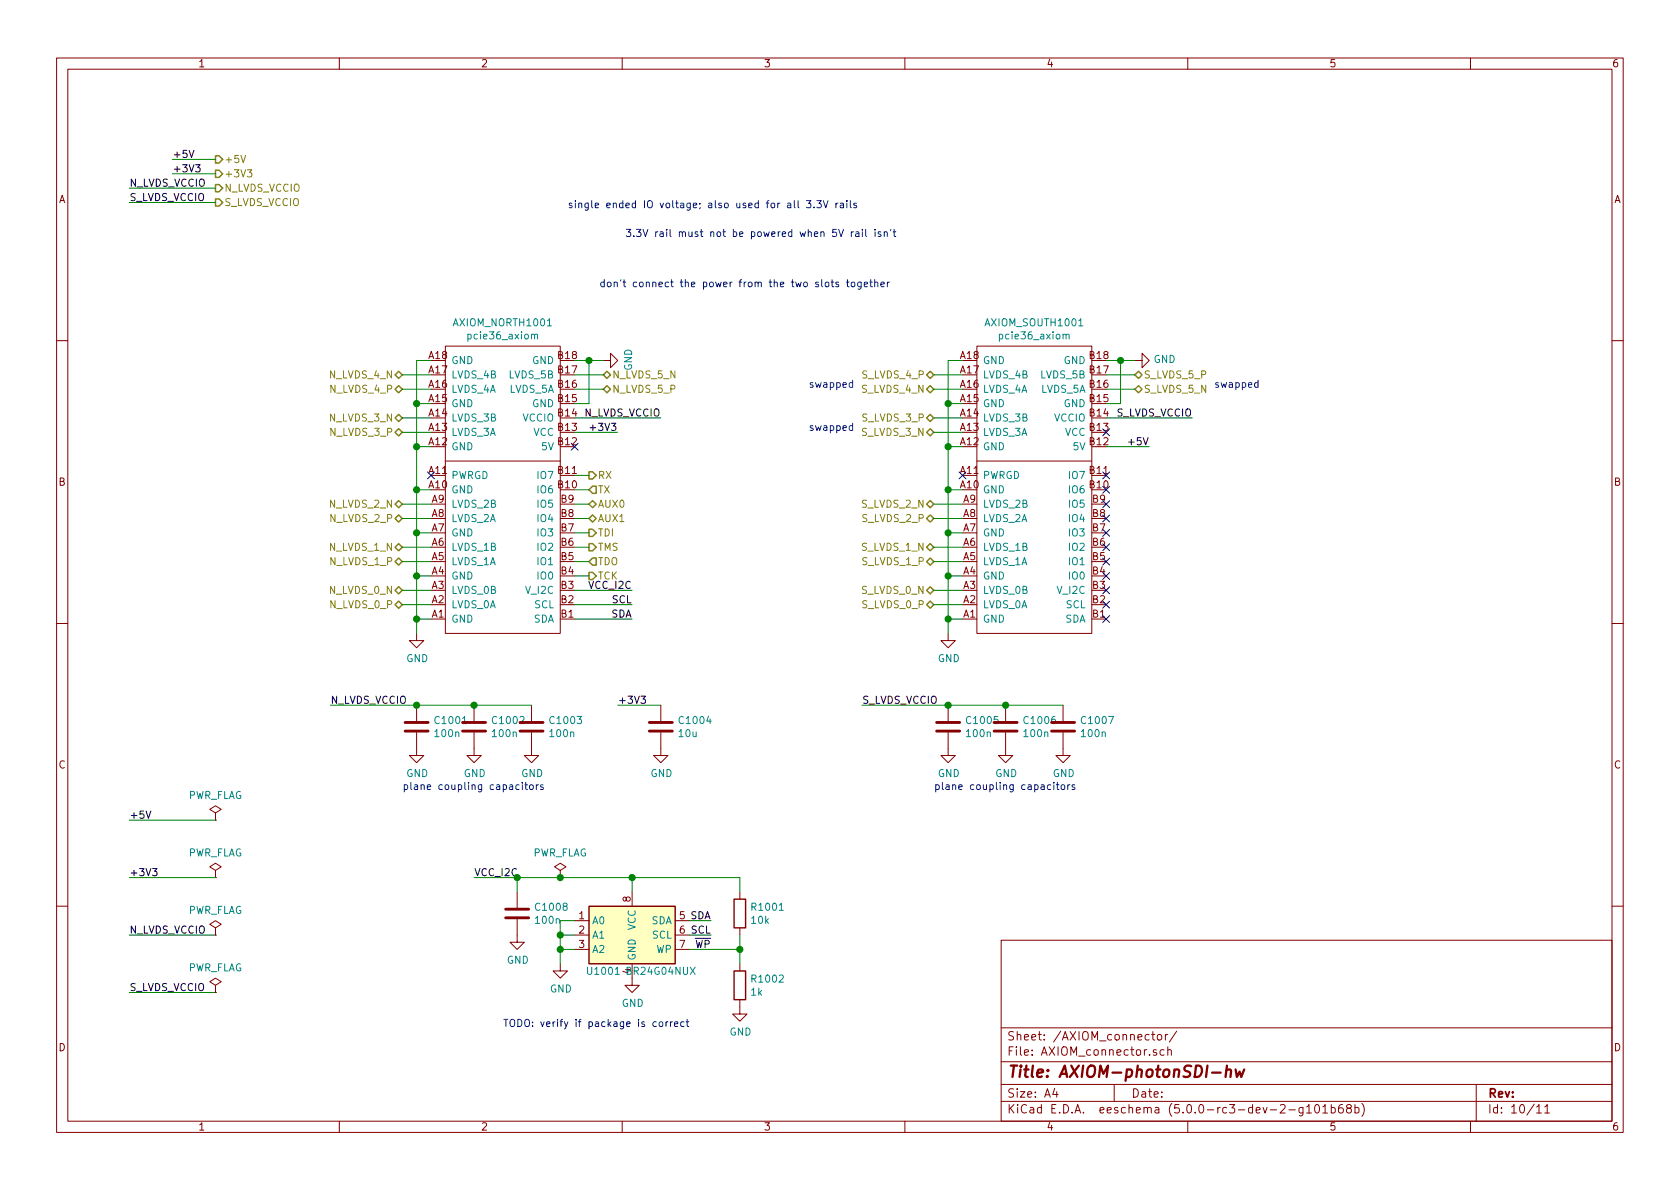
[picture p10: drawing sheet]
EESchema Schematic File Version 4
LIBS:AXIOM-photonSDI-hw-cache
EELAYER 26 0
EELAYER END
$Descr A4 11693 8268
encoding utf-8
Sheet 10 11
Title "AXIOM-photonSDI-hw"
Date ""
Rev ""
Comp ""
Comment1 ""
Comment2 ""
Comment3 ""
Comment4 ""
$EndDescr
$Comp
L Connector_apertus:pcie36_axiom AXIOM_SOUTH1001
U 1 1
P 7200 3400
F 0 "AXIOM_SOUTH1001" H 7200 4565 50  0000 C CNN
F 1 "pcie36_axiom" H 7200 4474 50  0000 C CNN
F 2 "Connector_PCBEdge:apertus_AXIOM_high-speed-connector" H 7200 3600 50  0001 C CNN
F 3 "" H 7200 3600 50  0001 C CNN
	1    7200 3400
	1    0    0    -1  
$EndComp
$Comp
L Connector_apertus:pcie36_axiom AXIOM_NORTH1001
U 1 1
P 3500 3400
F 0 "AXIOM_NORTH1001" H 3500 4565 50  0000 C CNN
F 1 "pcie36_axiom" H 3500 4474 50  0000 C CNN
F 2 "Connector_PCBEdge:apertus_AXIOM_high-speed-connector" H 3500 3600 50  0001 C CNN
F 3 "" H 3500 3600 50  0001 C CNN
	1    3500 3400
	1    0    0    -1  
$EndComp
NoConn ~ 6700 3300
NoConn ~ 3000 3300
$Comp
L power:GND #PWR01003
U 1 1
P 2900 4400
F 0 "#PWR01003" H 2900 4150 50  0001 C CNN
F 1 "GND" H 2905 4227 50  0000 C CNN
F 2 "" H 2900 4400 50  0001 C CNN
F 3 "" H 2900 4400 50  0001 C CNN
	1    2900 4400
	1    0    0    -1  
$EndComp
$Comp
L power:GND #PWR01001
U 1 1
P 4200 2500
F 0 "#PWR01001" H 4200 2250 50  0001 C CNN
F 1 "GND" H 4205 2327 50  0000 C CNN
F 2 "" H 4200 2500 50  0001 C CNN
F 3 "" H 4200 2500 50  0001 C CNN
	1    4200 2500
	0    -1   -1   0   
$EndComp
Wire Wire Line
	4000 2500 4100 2500
Wire Wire Line
	4100 2500 4100 2800
Wire Wire Line
	4000 2800 4100 2800
Wire Wire Line
	3000 2500 2900 2500
Wire Wire Line
	2900 2500 2900 2800
Wire Wire Line
	3000 2800 2900 2800
Connection ~ 2900 2800
Wire Wire Line
	2900 2800 2900 3100
Wire Wire Line
	3000 3100 2900 3100
Connection ~ 2900 3100
Wire Wire Line
	2900 3100 2900 3400
Wire Wire Line
	3000 3400 2900 3400
Connection ~ 2900 3400
Wire Wire Line
	2900 3400 2900 3700
Wire Wire Line
	3000 3700 2900 3700
Connection ~ 2900 3700
Wire Wire Line
	2900 3700 2900 4000
Wire Wire Line
	3000 4000 2900 4000
Connection ~ 2900 4000
Wire Wire Line
	2900 4000 2900 4300
Wire Wire Line
	3000 4300 2900 4300
Connection ~ 2900 4300
Wire Wire Line
	2900 4300 2900 4400
$Comp
L power:GND #PWR01004
U 1 1
P 6600 4400
F 0 "#PWR01004" H 6600 4150 50  0001 C CNN
F 1 "GND" H 6605 4227 50  0000 C CNN
F 2 "" H 6600 4400 50  0001 C CNN
F 3 "" H 6600 4400 50  0001 C CNN
	1    6600 4400
	1    0    0    -1  
$EndComp
$Comp
L power:GND #PWR01002
U 1 1
P 7900 2500
F 0 "#PWR01002" H 7900 2250 50  0001 C CNN
F 1 "GND" V 7905 2372 50  0000 R CNN
F 2 "" H 7900 2500 50  0001 C CNN
F 3 "" H 7900 2500 50  0001 C CNN
	1    7900 2500
	0    -1   -1   0   
$EndComp
Wire Wire Line
	6700 2500 6600 2500
Wire Wire Line
	6600 2500 6600 2800
Wire Wire Line
	6700 2800 6600 2800
Connection ~ 6600 2800
Wire Wire Line
	6600 2800 6600 3100
Wire Wire Line
	6700 3100 6600 3100
Connection ~ 6600 3100
Wire Wire Line
	6600 3100 6600 3400
Wire Wire Line
	6700 3400 6600 3400
Connection ~ 6600 3400
Wire Wire Line
	6600 3400 6600 3700
Wire Wire Line
	6700 3700 6600 3700
Connection ~ 6600 3700
Wire Wire Line
	6600 3700 6600 4000
Wire Wire Line
	6700 4000 6600 4000
Connection ~ 6600 4000
Wire Wire Line
	6600 4000 6600 4300
Wire Wire Line
	6700 4300 6600 4300
Connection ~ 6600 4300
Wire Wire Line
	6600 4300 6600 4400
Wire Wire Line
	7700 2500 7800 2500
Wire Wire Line
	7800 2500 7800 2800
Wire Wire Line
	7700 2800 7800 2800
NoConn ~ 7700 4300
NoConn ~ 7700 4200
NoConn ~ 7700 4100
Wire Wire Line
	4400 4300 4000 4300
Wire Wire Line
	4400 4200 4000 4200
Wire Wire Line
	4400 4100 4000 4100
Text Label 4400 4100 2    50   ~ 0
VCC_I2C
Text Label 4400 4200 2    50   ~ 0
SCL
Text Label 4400 4300 2    50   ~ 0
SDA
$Comp
L Memory_EEPROM:24LC04 U1001
U 1 1
P 4400 6500
F 0 "U1001" H 4200 6250 50  0000 C CNN
F 1 "BR24G04NUX" H 4600 6250 50  0000 C CNN
F 2 "Package_DFN_QFN:DFN-8-1EP_3x2mm_P0.5mm_EP1.36x1.46mm" H 4400 6500 50  0001 C CNN
F 3 "" H 4400 6500 50  0001 C CNN
	1    4400 6500
	1    0    0    -1  
$EndComp
$Comp
L power:GND #PWR01014
U 1 1
P 4400 6800
F 0 "#PWR01014" H 4400 6550 50  0001 C CNN
F 1 "GND" H 4405 6627 50  0000 C CNN
F 2 "" H 4400 6800 50  0001 C CNN
F 3 "" H 4400 6800 50  0001 C CNN
	1    4400 6800
	1    0    0    -1  
$EndComp
$Comp
L power:GND #PWR01013
U 1 1
P 3900 6700
F 0 "#PWR01013" H 3900 6450 50  0001 C CNN
F 1 "GND" H 3905 6527 50  0000 C CNN
F 2 "" H 3900 6700 50  0001 C CNN
F 3 "" H 3900 6700 50  0001 C CNN
	1    3900 6700
	1    0    0    -1  
$EndComp
Wire Wire Line
	4000 6400 3900 6400
Wire Wire Line
	3900 6400 3900 6500
Wire Wire Line
	4000 6500 3900 6500
Connection ~ 3900 6500
Wire Wire Line
	3900 6500 3900 6600
Wire Wire Line
	4000 6600 3900 6600
Connection ~ 3900 6600
Wire Wire Line
	3900 6600 3900 6700
$Comp
L Device:C C1008
U 1 1
P 3600 6350
F 0 "C1008" H 3715 6396 50  0000 L CNN
F 1 "100n" H 3715 6305 50  0000 L CNN
F 2 "Capacitor_SMD:C_0402_1005Metric" H 3638 6200 50  0001 C CNN
F 3 "~" H 3600 6350 50  0001 C CNN
	1    3600 6350
	1    0    0    -1  
$EndComp
$Comp
L power:GND #PWR01012
U 1 1
P 3600 6500
F 0 "#PWR01012" H 3600 6250 50  0001 C CNN
F 1 "GND" H 3605 6327 50  0000 C CNN
F 2 "" H 3600 6500 50  0001 C CNN
F 3 "" H 3600 6500 50  0001 C CNN
	1    3600 6500
	1    0    0    -1  
$EndComp
Wire Wire Line
	4400 6100 4400 6200
Wire Wire Line
	3600 6200 3600 6100
Text Label 3300 6100 0    50   ~ 0
VCC_I2C
Wire Wire Line
	4950 6400 4800 6400
Wire Wire Line
	4950 6500 4800 6500
Text Label 4950 6400 2    50   ~ 0
SDA
Text Label 4950 6500 2    50   ~ 0
SCL
$Comp
L Device:R R1002
U 1 1
P 5150 6850
F 0 "R1002" H 5220 6896 50  0000 L CNN
F 1 "1k" H 5220 6805 50  0000 L CNN
F 2 "Resistor_SMD:R_0402_1005Metric" V 5080 6850 50  0001 C CNN
F 3 "~" H 5150 6850 50  0001 C CNN
	1    5150 6850
	1    0    0    -1  
$EndComp
$Comp
L power:GND #PWR01015
U 1 1
P 5150 7000
F 0 "#PWR01015" H 5150 6750 50  0001 C CNN
F 1 "GND" H 5155 6827 50  0000 C CNN
F 2 "" H 5150 7000 50  0001 C CNN
F 3 "" H 5150 7000 50  0001 C CNN
	1    5150 7000
	1    0    0    -1  
$EndComp
Text Label 4950 6600 2    50   ~ 0
~WP
Text Notes 6200 2000 2    50   ~ 0
don't connect the power from the two slots together
Wire Wire Line
	5150 6600 5150 6700
Wire Wire Line
	4800 6600 5150 6600
$Comp
L Device:R R1001
U 1 1
P 5150 6350
F 0 "R1001" H 5220 6396 50  0000 L CNN
F 1 "10k" H 5220 6305 50  0000 L CNN
F 2 "Resistor_SMD:R_0402_1005Metric" V 5080 6350 50  0001 C CNN
F 3 "~" H 5150 6350 50  0001 C CNN
	1    5150 6350
	1    0    0    -1  
$EndComp
Wire Wire Line
	4400 6100 5150 6100
Wire Wire Line
	5150 6100 5150 6200
Connection ~ 4400 6100
Wire Wire Line
	5150 6500 5150 6600
Connection ~ 5150 6600
Wire Wire Line
	4000 3000 4300 3000
Text Notes 3950 1450 0    50   ~ 0
single ended IO voltage; also used for all 3.3V rails
Text HLabel 6500 4200 0    50   BiDi ~ 0
S_LVDS_0_P
Text HLabel 6500 4100 0    50   BiDi ~ 0
S_LVDS_0_N
Text HLabel 6500 3900 0    50   BiDi ~ 0
S_LVDS_1_P
Text HLabel 6500 3800 0    50   BiDi ~ 0
S_LVDS_1_N
Text HLabel 6500 3600 0    50   BiDi ~ 0
S_LVDS_2_P
Text HLabel 6500 3500 0    50   BiDi ~ 0
S_LVDS_2_N
Text HLabel 6500 2900 0    50   BiDi ~ 0
S_LVDS_3_P
Text HLabel 6500 3000 0    50   BiDi ~ 0
S_LVDS_3_N
Text HLabel 6500 2600 0    50   BiDi ~ 0
S_LVDS_4_P
Text HLabel 6500 2700 0    50   BiDi ~ 0
S_LVDS_4_N
Text HLabel 7900 2600 2    50   BiDi ~ 0
S_LVDS_5_P
Text HLabel 7900 2700 2    50   BiDi ~ 0
S_LVDS_5_N
Wire Wire Line
	6500 2600 6700 2600
Wire Wire Line
	6500 2700 6700 2700
Wire Wire Line
	6500 2900 6700 2900
Wire Wire Line
	6500 3000 6700 3000
Wire Wire Line
	6500 3500 6700 3500
Wire Wire Line
	6500 3600 6700 3600
Wire Wire Line
	6500 3800 6700 3800
Wire Wire Line
	6700 3900 6500 3900
Wire Wire Line
	6500 4100 6700 4100
Wire Wire Line
	6700 4200 6500 4200
Wire Wire Line
	7700 2600 7900 2600
Wire Wire Line
	7900 2700 7700 2700
Text HLabel 2800 4200 0    50   BiDi ~ 0
N_LVDS_0_P
Text HLabel 2800 4100 0    50   BiDi ~ 0
N_LVDS_0_N
Text HLabel 2800 3900 0    50   BiDi ~ 0
N_LVDS_1_P
Text HLabel 2800 3800 0    50   BiDi ~ 0
N_LVDS_1_N
Text HLabel 2800 3600 0    50   BiDi ~ 0
N_LVDS_2_P
Text HLabel 2800 3500 0    50   BiDi ~ 0
N_LVDS_2_N
Text HLabel 2800 3000 0    50   BiDi ~ 0
N_LVDS_3_P
Text HLabel 2800 2900 0    50   BiDi ~ 0
N_LVDS_3_N
Text HLabel 2800 2700 0    50   BiDi ~ 0
N_LVDS_4_P
Text HLabel 2800 2600 0    50   BiDi ~ 0
N_LVDS_4_N
Wire Wire Line
	2800 4200 3000 4200
Wire Wire Line
	3000 4100 2800 4100
Wire Wire Line
	2800 3900 3000 3900
Wire Wire Line
	3000 3800 2800 3800
Wire Wire Line
	2800 3600 3000 3600
Wire Wire Line
	3000 3500 2800 3500
Wire Wire Line
	2800 3000 3000 3000
Wire Wire Line
	3000 2900 2800 2900
Wire Wire Line
	2800 2700 3000 2700
Wire Wire Line
	3000 2600 2800 2600
Text HLabel 4200 2700 2    50   BiDi ~ 0
N_LVDS_5_P
Text HLabel 4200 2600 2    50   BiDi ~ 0
N_LVDS_5_N
Wire Wire Line
	4000 2600 4200 2600
Wire Wire Line
	4200 2700 4000 2700
Wire Wire Line
	7700 2900 8300 2900
Wire Wire Line
	4600 2900 4000 2900
NoConn ~ 4000 3100
Wire Wire Line
	8000 3100 7700 3100
Text HLabel 4100 4000 2    50   Output ~ 0
TCK
Text HLabel 4100 3800 2    50   Output ~ 0
TMS
Text HLabel 4100 3700 2    50   Output ~ 0
TDI
Text HLabel 4100 3900 2    50   Input ~ 0
TDO
Text HLabel 4100 3300 2    50   Output ~ 0
RX
Text HLabel 4100 3400 2    50   Input ~ 0
TX
Text HLabel 4100 3500 2    50   BiDi ~ 0
AUX0
Text HLabel 4100 3600 2    50   BiDi ~ 0
AUX1
Wire Wire Line
	4000 3300 4100 3300
Wire Wire Line
	4100 3400 4000 3400
Wire Wire Line
	4000 3500 4100 3500
Wire Wire Line
	4100 3600 4000 3600
Wire Wire Line
	4000 3700 4100 3700
Wire Wire Line
	4100 3800 4000 3800
Wire Wire Line
	4000 3900 4100 3900
Wire Wire Line
	4000 4000 4100 4000
Text HLabel 1500 1300 2    50   Output ~ 0
N_LVDS_VCCIO
Text HLabel 1500 1400 2    50   Output ~ 0
S_LVDS_VCCIO
Text HLabel 1500 1100 2    50   Output ~ 0
+5V
Text HLabel 1500 1200 2    50   Output ~ 0
+3V3
Wire Wire Line
	3300 6100 3600 6100
Connection ~ 3600 6100
Wire Wire Line
	3600 6100 3900 6100
Text Notes 4350 1650 0    50   ~ 0
3.3V rail must not be powered when 5V rail isn't
$Comp
L power:PWR_FLAG #FLG01003
U 1 1
P 3900 6100
F 0 "#FLG01003" H 3900 6175 50  0001 C CNN
F 1 "PWR_FLAG" H 3900 6274 50  0000 C CNN
F 2 "" H 3900 6100 50  0001 C CNN
F 3 "~" H 3900 6100 50  0001 C CNN
	1    3900 6100
	1    0    0    -1  
$EndComp
Connection ~ 3900 6100
Wire Wire Line
	3900 6100 4400 6100
$Comp
L power:PWR_FLAG #FLG01002
U 1 1
P 1500 6100
F 0 "#FLG01002" H 1500 6175 50  0001 C CNN
F 1 "PWR_FLAG" H 1500 6274 50  0000 C CNN
F 2 "" H 1500 6100 50  0001 C CNN
F 3 "~" H 1500 6100 50  0001 C CNN
	1    1500 6100
	1    0    0    -1  
$EndComp
Wire Wire Line
	900  6100 1500 6100
Text Label 900  6100 0    50   ~ 0
+3V3
Wire Wire Line
	1200 1100 1500 1100
Text Label 1200 1100 0    50   ~ 0
+5V
Text Label 8000 3100 2    50   ~ 0
+5V
Wire Wire Line
	900  6500 1500 6500
Text Label 900  6500 0    50   ~ 0
N_LVDS_VCCIO
Text Label 4600 2900 2    50   ~ 0
N_LVDS_VCCIO
Wire Wire Line
	4100 2500 4200 2500
Connection ~ 4100 2500
Wire Wire Line
	7800 2500 7900 2500
Connection ~ 7800 2500
$Comp
L power:PWR_FLAG #FLG01004
U 1 1
P 1500 6500
F 0 "#FLG01004" H 1500 6575 50  0001 C CNN
F 1 "PWR_FLAG" H 1500 6674 50  0000 C CNN
F 2 "" H 1500 6500 50  0001 C CNN
F 3 "~" H 1500 6500 50  0001 C CNN
	1    1500 6500
	1    0    0    -1  
$EndComp
Wire Wire Line
	900  1300 1500 1300
Text Label 900  1300 0    50   ~ 0
N_LVDS_VCCIO
Wire Wire Line
	1200 1200 1500 1200
Text Label 1200 1200 0    50   ~ 0
+3V3
Text Label 4300 3000 2    50   ~ 0
+3V3
Wire Wire Line
	900  1400 1500 1400
Text Label 900  1400 0    50   ~ 0
S_LVDS_VCCIO
Wire Wire Line
	900  6900 1500 6900
Text Label 900  6900 0    50   ~ 0
S_LVDS_VCCIO
$Comp
L power:PWR_FLAG #FLG01005
U 1 1
P 1500 6900
F 0 "#FLG01005" H 1500 6975 50  0001 C CNN
F 1 "PWR_FLAG" H 1500 7074 50  0000 C CNN
F 2 "" H 1500 6900 50  0001 C CNN
F 3 "~" H 1500 6900 50  0001 C CNN
	1    1500 6900
	1    0    0    -1  
$EndComp
$Comp
L power:PWR_FLAG #FLG01001
U 1 1
P 1500 5700
F 0 "#FLG01001" H 1500 5775 50  0001 C CNN
F 1 "PWR_FLAG" H 1500 5874 50  0000 C CNN
F 2 "" H 1500 5700 50  0001 C CNN
F 3 "~" H 1500 5700 50  0001 C CNN
	1    1500 5700
	1    0    0    -1  
$EndComp
Wire Wire Line
	900  5700 1500 5700
Text Label 900  5700 0    50   ~ 0
+5V
Text Label 8300 2900 2    50   ~ 0
S_LVDS_VCCIO
NoConn ~ 7700 3000
NoConn ~ 7700 3300
NoConn ~ 7700 3400
NoConn ~ 7700 3500
NoConn ~ 7700 3600
NoConn ~ 7700 3700
NoConn ~ 7700 3800
NoConn ~ 7700 3900
NoConn ~ 7700 4000
Text Notes 8450 2700 0    50   ~ 0
swapped
Text Notes 5950 3000 2    50   ~ 0
swapped
Text Notes 5950 2700 2    50   ~ 0
swapped
$Comp
L Device:C C1001
U 1 1
P 2900 5050
F 0 "C1001" H 3015 5096 50  0000 L CNN
F 1 "100n" H 3015 5005 50  0000 L CNN
F 2 "Capacitor_SMD:C_0402_1005Metric" H 2938 4900 50  0001 C CNN
F 3 "~" H 2900 5050 50  0001 C CNN
	1    2900 5050
	1    0    0    -1  
$EndComp
$Comp
L power:GND #PWR01005
U 1 1
P 2900 5200
F 0 "#PWR01005" H 2900 4950 50  0001 C CNN
F 1 "GND" H 2905 5027 50  0000 C CNN
F 2 "" H 2900 5200 50  0001 C CNN
F 3 "" H 2900 5200 50  0001 C CNN
	1    2900 5200
	1    0    0    -1  
$EndComp
Text Label 2300 4900 0    50   ~ 0
N_LVDS_VCCIO
Wire Wire Line
	2300 4900 2900 4900
$Comp
L Device:C C1002
U 1 1
P 3300 5050
F 0 "C1002" H 3415 5096 50  0000 L CNN
F 1 "100n" H 3415 5005 50  0000 L CNN
F 2 "Capacitor_SMD:C_0402_1005Metric" H 3338 4900 50  0001 C CNN
F 3 "~" H 3300 5050 50  0001 C CNN
	1    3300 5050
	1    0    0    -1  
$EndComp
$Comp
L power:GND #PWR01006
U 1 1
P 3300 5200
F 0 "#PWR01006" H 3300 4950 50  0001 C CNN
F 1 "GND" H 3305 5027 50  0000 C CNN
F 2 "" H 3300 5200 50  0001 C CNN
F 3 "" H 3300 5200 50  0001 C CNN
	1    3300 5200
	1    0    0    -1  
$EndComp
$Comp
L Device:C C1003
U 1 1
P 3700 5050
F 0 "C1003" H 3815 5096 50  0000 L CNN
F 1 "100n" H 3815 5005 50  0000 L CNN
F 2 "Capacitor_SMD:C_0402_1005Metric" H 3738 4900 50  0001 C CNN
F 3 "~" H 3700 5050 50  0001 C CNN
	1    3700 5050
	1    0    0    -1  
$EndComp
$Comp
L power:GND #PWR01007
U 1 1
P 3700 5200
F 0 "#PWR01007" H 3700 4950 50  0001 C CNN
F 1 "GND" H 3705 5027 50  0000 C CNN
F 2 "" H 3700 5200 50  0001 C CNN
F 3 "" H 3700 5200 50  0001 C CNN
	1    3700 5200
	1    0    0    -1  
$EndComp
Wire Wire Line
	2900 4900 3300 4900
Connection ~ 2900 4900
Wire Wire Line
	3300 4900 3700 4900
Connection ~ 3300 4900
$Comp
L Device:C C1005
U 1 1
P 6600 5050
F 0 "C1005" H 6715 5096 50  0000 L CNN
F 1 "100n" H 6715 5005 50  0000 L CNN
F 2 "Capacitor_SMD:C_0402_1005Metric" H 6638 4900 50  0001 C CNN
F 3 "~" H 6600 5050 50  0001 C CNN
	1    6600 5050
	1    0    0    -1  
$EndComp
$Comp
L power:GND #PWR01009
U 1 1
P 6600 5200
F 0 "#PWR01009" H 6600 4950 50  0001 C CNN
F 1 "GND" H 6605 5027 50  0000 C CNN
F 2 "" H 6600 5200 50  0001 C CNN
F 3 "" H 6600 5200 50  0001 C CNN
	1    6600 5200
	1    0    0    -1  
$EndComp
Wire Wire Line
	6000 4900 6600 4900
$Comp
L Device:C C1006
U 1 1
P 7000 5050
F 0 "C1006" H 7115 5096 50  0000 L CNN
F 1 "100n" H 7115 5005 50  0000 L CNN
F 2 "Capacitor_SMD:C_0402_1005Metric" H 7038 4900 50  0001 C CNN
F 3 "~" H 7000 5050 50  0001 C CNN
	1    7000 5050
	1    0    0    -1  
$EndComp
$Comp
L power:GND #PWR01010
U 1 1
P 7000 5200
F 0 "#PWR01010" H 7000 4950 50  0001 C CNN
F 1 "GND" H 7005 5027 50  0000 C CNN
F 2 "" H 7000 5200 50  0001 C CNN
F 3 "" H 7000 5200 50  0001 C CNN
	1    7000 5200
	1    0    0    -1  
$EndComp
$Comp
L Device:C C1007
U 1 1
P 7400 5050
F 0 "C1007" H 7515 5096 50  0000 L CNN
F 1 "100n" H 7515 5005 50  0000 L CNN
F 2 "Capacitor_SMD:C_0402_1005Metric" H 7438 4900 50  0001 C CNN
F 3 "~" H 7400 5050 50  0001 C CNN
	1    7400 5050
	1    0    0    -1  
$EndComp
$Comp
L power:GND #PWR01011
U 1 1
P 7400 5200
F 0 "#PWR01011" H 7400 4950 50  0001 C CNN
F 1 "GND" H 7405 5027 50  0000 C CNN
F 2 "" H 7400 5200 50  0001 C CNN
F 3 "" H 7400 5200 50  0001 C CNN
	1    7400 5200
	1    0    0    -1  
$EndComp
Wire Wire Line
	6600 4900 7000 4900
Connection ~ 6600 4900
Wire Wire Line
	7000 4900 7400 4900
Connection ~ 7000 4900
Text Label 6000 4900 0    50   ~ 0
S_LVDS_VCCIO
Text Notes 3500 7150 0    50   ~ 0
TODO: verify if package is correct
Text Notes 2800 5500 0    50   ~ 0
plane coupling capacitors
Text Notes 6500 5500 0    50   ~ 0
plane coupling capacitors
Wire Wire Line
	4600 4900 4300 4900
Text Label 4300 4900 0    50   ~ 0
+3V3
$Comp
L Device:C C1004
U 1 1
P 4600 5050
F 0 "C1004" H 4715 5096 50  0000 L CNN
F 1 "10u" H 4715 5005 50  0000 L CNN
F 2 "Capacitor_SMD:C_0402_1005Metric" H 4638 4900 50  0001 C CNN
F 3 "~" H 4600 5050 50  0001 C CNN
	1    4600 5050
	1    0    0    -1  
$EndComp
$Comp
L power:GND #PWR01008
U 1 1
P 4600 5200
F 0 "#PWR01008" H 4600 4950 50  0001 C CNN
F 1 "GND" H 4605 5027 50  0000 C CNN
F 2 "" H 4600 5200 50  0001 C CNN
F 3 "" H 4600 5200 50  0001 C CNN
	1    4600 5200
	1    0    0    -1  
$EndComp
$EndSCHEMATC
